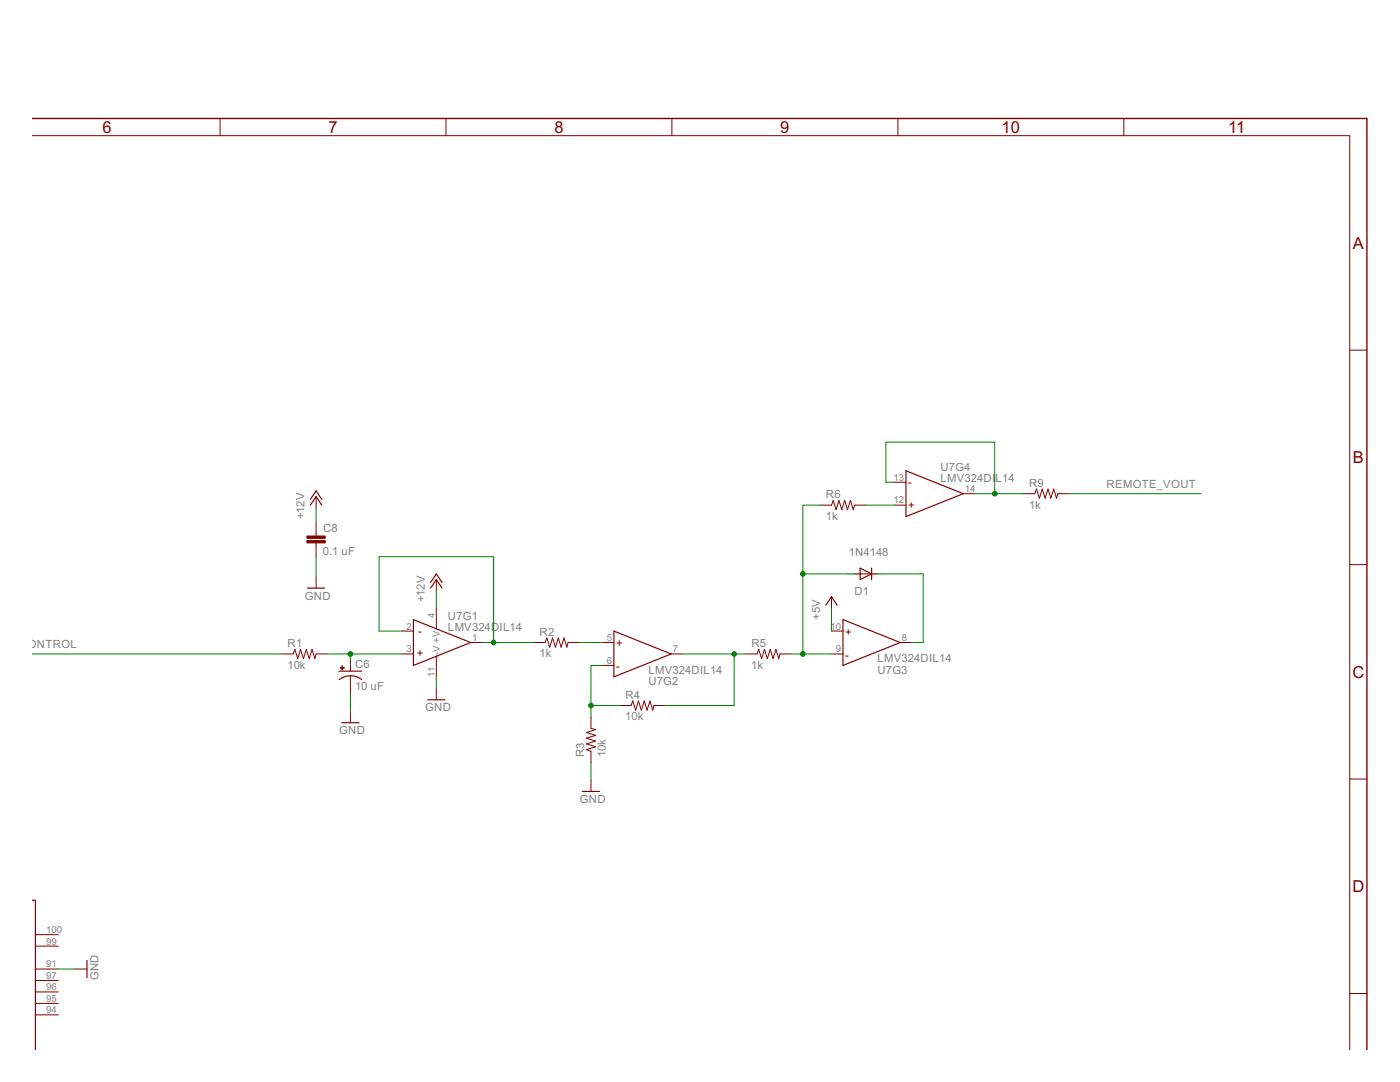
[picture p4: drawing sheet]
<svg xmlns="http://www.w3.org/2000/svg" width="279mm" height="216mm" viewBox="0 0 279 216" stroke-linecap="round" stroke-linejoin="round" font-family="sans-serif">
<g fill="none" stroke="#800000" stroke-width=".2">
<path d="M6.3 27.1h263.1v182.5M43.9 23.6v3.5M89 23.6v3.5M134.1 23.6v3.5M179.2 23.6v3.5M224.3 23.6v3.5M269.4 69.9h3.4M63.1 99.1v2.3M178.5 96.2h2.3M192.2 98.5h2.3M204.2 98.5h2.3l.4-.9 .5 1.8 .6-1.8 .6 1.8 .5-1.8 .6 1.8 .6-1.8 .6 1.8 .2-.9h2.3M63.1 104.2v2.8"/>
<path d="M63.1 108.3v2.8M63.1 115.1v2.2M87.1 115.7v2.2M163.7 100.8h2.2l.4-.9 .6 1.8 .5-1.8 .6 1.8 .6-1.8 .5 1.8 .6-1.8 .6 1.8 .2-.9h2.3M165.9 119.1v2.2M170.5 114.5h4.6M178.5 100.8h2.3M269.4 112.7h3.4M56.2 130.5h2.3l.3-.9 .6 1.8 .6-1.8 .6 1.8 .5-1.8 .6 1.8 .6-1.8 .5 1.8 .3-.9h2.3M69.9 131.6v2.3M69.9 134.9v3.6M80.2 125.9h2.3"/>
<path d="M80.2 130.5h2.3M87.1 121.3v4.2M87.1 131v4.1M87.1 137.4v2.2M93.9 128.2h2.3M106.5 128.2h2.3l.3-.9 .6 1.8 .6-1.8 .5 1.8 .6-1.8 .6 1.8 .6-1.8 .5 1.8 .3-.9h2.3M120.2 128.2h2.3M120.2 132.8h2.3M133.9 130.5h2.3M148.8 130.5h2.3l.3-.9 .6 1.8 .6-1.8 .5 1.8 .6-1.8 .6 1.8 .6-1.8 .5 1.8 .3-.9h2.2M165.9 125.9h2.3M165.9 130.5h2.3"/>
<path d="M179.7 128.2h2.2M69.9 141.9v2.3M117.9 143.1v2.3l1 .2-1.9 .6 1.9 .5-1.9 .6 1.9 .6-1.9 .5 1.9 .6-1.9 .6 .9 .3v2.3M117.9 155.6v2.3M123.7 140.8h2.2l.4-.9 .6 1.8 .5-1.8 .6 1.8 .6-1.8 .5 1.8 .6-1.8 .6 1.8 .2-.9h2.3M269.4 155.4h3.4M7.1 197.9h4.5M7.1 195.6h4.5M7.1 193.4h4.5M7.1 188.8h4.5M7.1 186.5h4.5M15.1 193.4h2.3"/>
<path d="M269.4 198.2h3.4M7.1 202.5h4.5M7.1 200.2h4.5"/>
</g>
<g fill="#800000" stroke="#800000" stroke-width=".2">
<path d="M61.3 107h3.6v.4h-3.6z"/>
<path d="M61.3 107.9h3.6v.4h-3.6z"/>
<path d="M67.9 133.2h.8v.1h-.8z"/>
<path d="M68.2 132.9h.2v.8h-.2z"/>
</g>
<path d="M6.3 23.6h266.5v186" fill="none" stroke="#800000" stroke-width=".28"/>
<g fill="none" stroke="#800000" stroke-width=".23">
<path d="M61.9 99.7l1.2-1.8 1.1 1.8M180.8 93.9l11.4 4.6-11.4 4.6zM61.4 117.3h3.4M61.9 100.8l1.2-1.7 1.1 1.7M85.9 117.3l1.2-1.6 1.1 1.6M85.9 116.2l1.2-1.7 1.1 1.7M171.7 113.4l2.2 1.1-2.2 1.2zM173.9 113.4v2.3M67.6 133.9h4.6M69.9 134.8l1.5 .3 .8 .5M69.9 134.9l-.9 .1-1.3 .6M82.5 123.6l11.4 4.6-11.4 4.6z"/>
<path d="M85.4 139.6h3.4M122.5 125.9l11.4 4.6-11.4 4.6zM164.8 120.8l1.1-1.7 1.2 1.7M168.2 123.6l11.5 4.6-11.5 4.6zM68.2 144.2h3.4M116.2 157.9h3.5M6.3 179.6h.8v30M17.4 191.6v3.5"/>
</g>
<g fill="none" stroke="#008000" stroke-width=".2">
<path d="M178.5 96.2h-1.7v-8h21.7v10.3M194.5 98.5h9.7M213.4 98.5h26.2M63.1 101.4v2.8M63.1 111.1v4M87.1 117.9v3.4M160.2 114.5h10.3M163.7 100.8h-3.5v29.7M172.8 100.8h5.7M175.1 114.5h9.1v13.7h-2.3M6.3 130.5h49.9M65.4 130.5h14.8"/>
<path d="M69.9 130.5v1.1M69.9 138.5v3.4M80.2 125.9h-4.6v-14.8h22.9v17.1M87.1 135.1v2.3M96.2 128.2h10.3M115.7 128.2h4.5M120.2 132.8h-2.3v10.3M136.2 130.5h12.6M146.5 130.5v10.3h-13.7M157.9 130.5h8M165.9 121.3v4.6M117.9 152.2v3.4"/>
<path d="M117.9 140.8h5.8M11.6 193.4h3.5"/>
</g>
<g fill="#008000" stroke="#008000" stroke-width=".2">
<circle cx="98.5" cy="128.2" r=".47"/>
<circle cx="69.9" cy="130.5" r=".47"/>
<circle cx="117.9" cy="140.8" r=".47"/>
<circle cx="146.5" cy="130.5" r=".47"/>
<circle cx="160.2" cy="130.5" r=".47"/>
<circle cx="160.2" cy="114.5" r=".47"/>
<circle cx="198.5" cy="98.5" r=".47"/>
</g>
<g font-size="3.7" fill="#800000">
<text x="20.5" y="26.5">6</text>
<text x="65.5" y="26.5">7</text>
<text x="110.6" y="26.5">8</text>
<text x="155.7" y="26.5">9</text>
<text x="199.9" y="26.5">10</text>
<text x="245.1" y="26.5">11</text>
<text x="270" y="49.6">A</text>
<text x="270" y="92.4">B</text>
<text x="269.9" y="135.2">C</text>
<text x="269.9" y="178">D</text>
</g>
<g font-size="2.5" fill="#808080">
<text x="187.7" y="93.9">U7G4</text>
<text x="164.8" y="99.4">R6</text>
<text x="187.7" y="96.2">LMV324DI</text>
<text x="198.7" y="96.2">L14</text>
<text x="205.4" y="101.5">1k</text>
<text x="205.4" y="97.2">R9</text>
<text x="220.8" y="97.4">REMOTE_VOUT</text>
<text x="60.8" y="103.6" transform="rotate(-90 60.8 103.6)">+12V</text>
<text x="64.5" y="106.2">C8</text>
<text x="164.8" y="103.8">1k</text>
<text x="64.5" y="110.7">0.1 uF</text>
<text x="169.4" y="110.9">1N4148</text>
<text x="60.8" y="119.6">GND</text>
<text x="170.6" y="118.6">D1</text>
<text x="84.8" y="120.2" transform="rotate(-90 84.8 120.2)">+12V</text>
<text x="89.4" y="125.9">LMV324DIL14</text>
<text x="89.4" y="123.6">U7G1</text>
<text x="163.7" y="123.6" transform="rotate(-90 163.7 123.6)">+5V</text>
<text x=".7" y="129.4">M_CONTROL</text>
<text x="57.4" y="129.2">R1</text>
<text x="107.7" y="131.2">1k</text>
<text x="107.7" y="126.9">R2</text>
<text x="150" y="129.2">R5</text>
<text x="57.4" y="133.5">10k</text>
<text x="70.9" y="137.7">10 uF</text>
<text x="70.9" y="133.4">C6</text>
<text x="129.4" y="134.4">LMV324DIL14</text>
<text x="129.4" y="136.7">U7G2</text>
<text x="149.9" y="133.5">1k</text>
<text x="175.1" y="132.1">LMV324DIL14</text>
<text x="175.1" y="134.4">U7G3</text>
<text x="84.8" y="141.9">GND</text>
<text x="124.8" y="143.8">10k</text>
<text x="124.8" y="139.4">R4</text>
<text x="67.7" y="146.5">GND</text>
<text x="116.6" y="151" transform="rotate(-90 116.6 151)">R3</text>
<text x="120.9" y="151.1" transform="rotate(-90 120.9 151.1)">10k</text>
<text x="115.7" y="160.2">GND</text>
<text x="19.7" y="195.6" transform="rotate(-90 19.7 195.6)">GND</text>
</g>
<g font-size="2.5" fill="#800000">
<text x="181.3" y="96.9">-</text>
<text x="181.3" y="101.5">+</text>
<text x="83.2" y="131.2">+</text>
<text x="83.4" y="126.6">-</text>
<text x="123" y="129.1">+</text>
<text x="168.7" y="131.4">-</text>
<text x="168.7" y="126.9">+</text>
<text x="123" y="133.7">-</text>
</g>
<g font-size="2.1" fill="#808080">
<text x="178.3" y="95.9">13</text>
<text x="178.3" y="100.5">12</text>
<text x="192.5" y="98.2">14</text>
<text x="81.1" y="125.6">2</text>
<text x="86.8" y="123.3" transform="rotate(-90 86.8 123.3)">4</text>
<text x="165.7" y="125.6">10</text>
<text x="81.1" y="130.2">3</text>
<text x="87.8" y="130.7" transform="rotate(-90 87.8 130.7)">-V +V</text>
<text x="94.3" y="127.9">1</text>
<text x="121.1" y="127.9">5</text>
<text x="134.3" y="130.2">7</text>
<text x="166.8" y="130.2">9</text>
<text x="180" y="127.9">8</text>
<text x="86.8" y="135.1" transform="rotate(-90 86.8 135.1)">11</text>
<text x="121.1" y="132.5">6</text>
<text x="9.2" y="188.5">99</text>
<text x="9.2" y="186.2">100</text>
<text x="9.2" y="197.6">96</text>
<text x="9.2" y="195.3">97</text>
<text x="9.2" y="193">91</text>
<text x="9.2" y="202.2">94</text>
<text x="9.2" y="199.9">95</text>
</g>
<g font-size=".6" fill="#808080">
<text x="169" y="114.7">SpiceOrder</text>
<text x="171.8" y="114.7">1</text>
<text x="173.6" y="114.7">SpiceOrder 2</text>
</g>
</svg>
